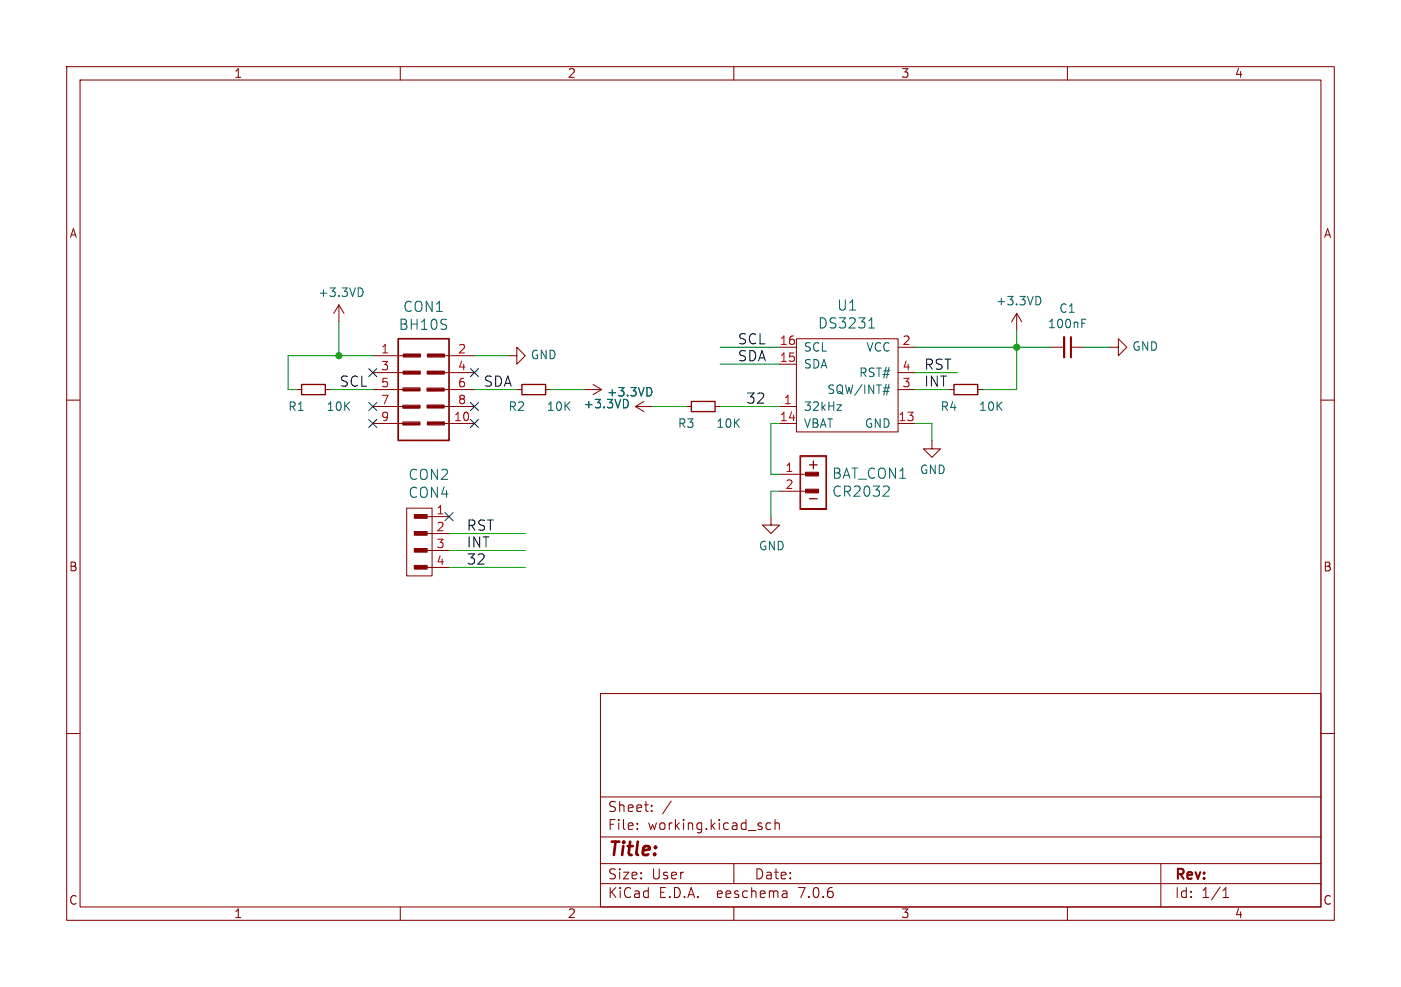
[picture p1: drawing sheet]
(kicad_sch (version 20230121) (generator eeschema)

 (paper "User" 210.007 148.006)

 (lib_symbols
  (symbol "MOD-RTC2_Rev_A:+3.3VD" (power) (pin_names (offset 0)) (in_bom yes) (on_board yes)
   (property "Reference" "#PWR" (at 0 -3.81 0) (effects (font (size 1.27 1.27)) hide))
   (property "Value" "+3.3VD" (at 0 3.556 0) (effects (font (size 1.27 1.27))))
   (property "Footprint" "" (at 0 0 0) (effects (font (size 1.524 1.524))))
   (property "Datasheet" "" (at 0 0 0) (effects (font (size 1.524 1.524))))
   (symbol "+3.3VD_0_1"
    (polyline (pts (xy -0.762 1.27) (xy 0 2.54)) (stroke (width 0) (type solid)) (fill (type none)))
    (polyline (pts (xy 0 0) (xy 0 2.54)) (stroke (width 0) (type solid)) (fill (type none)))
    (polyline (pts (xy 0 2.54) (xy 0.762 1.27)) (stroke (width 0) (type solid)) (fill (type none))))
   (symbol "+3.3VD_1_1"
    (pin power_in line (at 0 0 90) (length 0) hide (name "+3.3VD" (effects (font (size 1.27 1.27)))) (number "1" (effects (font (size 1.27 1.27)))))))
  (symbol "MOD-RTC2_Rev_A:BAT_CON" (pin_names (offset 1.016)) (in_bom yes) (on_board yes)
   (property "Reference" "BAT_CON" (at 0.635 5.08 0) (effects (font (size 1.524 1.524))))
   (property "Value" "BAT_CON" (at 0 -5.334 0) (effects (font (size 1.524 1.524))))
   (property "Footprint" "" (at 0 0 0) (effects (font (size 1.524 1.524))))
   (property "Datasheet" "" (at 0 0 0) (effects (font (size 1.524 1.524))))
   (symbol "BAT_CON_0_0"
    (rectangle (start -2.0066 4.064) (end 1.9812 -4.0132) (stroke (width 0) (type solid)) (fill (type none)))
    (rectangle (start -1.905 3.9116) (end 1.8796 -3.8608) (stroke (width 0) (type solid)) (fill (type none)))
    (rectangle (start -1.1684 -0.9652) (end 0.762 -1.524) (stroke (width 0) (type solid)) (fill (type none)))
    (rectangle (start -1.1684 1.5748) (end 0.762 1.016) (stroke (width 0) (type solid)) (fill (type none)))
    (rectangle (start -1.0414 1.3716) (end 0.635 1.1684) (stroke (width 0) (type solid)) (fill (type none)))
    (rectangle (start -0.9398 -1.143) (end 0.7366 -1.3462) (stroke (width 0) (type solid)) (fill (type none)))
    (polyline (pts (xy -1.905 -1.27) (xy -1.143 -1.27)) (stroke (width 0) (type solid)) (fill (type none)))
    (polyline (pts (xy -1.905 1.27) (xy -1.143 1.27)) (stroke (width 0) (type solid)) (fill (type none)))
    (rectangle (start 0.6858 1.2446) (end -0.9652 1.3462) (stroke (width 0) (type solid)) (fill (type none)))
    (rectangle (start 0.7112 -1.3208) (end -0.9398 -1.2192) (stroke (width 0) (type solid)) (fill (type none)))
    (rectangle (start 0.7112 1.1176) (end -1.0668 1.4732) (stroke (width 0) (type solid)) (fill (type none)))
    (rectangle (start 0.7366 -1.4224) (end -1.0414 -1.0668) (stroke (width 0) (type solid)) (fill (type none)))
    (text "+" (at 0 2.794 0) (effects (font (size 1.524 1.524))))
    (text "-" (at 0 -2.286 0) (effects (font (size 1.524 1.524)))))
   (symbol "BAT_CON_1_1"
    (pin passive line (at -5.08 1.27 0) (length 2.9972) (name "~" (effects (font (size 1.27 1.27)))) (number "1" (effects (font (size 1.27 1.27)))))
    (pin passive line (at -5.08 -1.27 0) (length 2.9972) (name "~" (effects (font (size 1.27 1.27)))) (number "2" (effects (font (size 1.27 1.27)))))))
  (symbol "MOD-RTC2_Rev_A:BH10S" (pin_names (offset 1.016) hide) (in_bom yes) (on_board yes)
   (property "Reference" "CON" (at 0.0508 8.9154 0) (effects (font (size 1.524 1.524))))
   (property "Value" "BH10S" (at 0.3048 -9.4234 0) (effects (font (size 1.524 1.524))))
   (property "Footprint" "" (at -0.2032 -1.1938 0) (effects (font (size 1.524 1.524))))
   (property "Datasheet" "" (at -0.2032 -1.1938 0) (effects (font (size 1.524 1.524))))
   (symbol "BH10S_0_0"
    (rectangle (start -3.1242 -4.8514) (end -0.5588 -5.3086) (stroke (width 0) (type solid)) (fill (type none)))
    (rectangle (start -3.1242 -2.3368) (end -0.5588 -2.794) (stroke (width 0) (type solid)) (fill (type none)))
    (rectangle (start -3.0988 0.254) (end -0.5334 -0.2032) (stroke (width 0) (type solid)) (fill (type none)))
    (rectangle (start -3.0734 2.7686) (end -0.508 2.3114) (stroke (width 0) (type solid)) (fill (type none)))
    (rectangle (start -3.048 5.334) (end -0.4826 4.8768) (stroke (width 0) (type solid)) (fill (type none)))
    (polyline (pts (xy -3.0226 -5.0038) (xy -0.5842 -5.0038) (xy -0.5842 -5.2324) (xy -2.9972 -5.2578) (xy -3.0226 -5.08) (xy -0.7112 -5.08) (xy -0.7112 -5.1562) (xy -2.9972 -5.1054)) (stroke (width 0) (type solid)) (fill (type none)))
    (polyline (pts (xy -3.0226 0.1016) (xy -0.5842 0.1016) (xy -0.5842 -0.127) (xy -2.9972 -0.1524) (xy -3.0226 0.0254) (xy -0.7112 0.0254) (xy -0.7112 -0.0508) (xy -2.9972 0)) (stroke (width 0) (type solid)) (fill (type none)))
    (polyline (pts (xy -2.9972 -2.4638) (xy -0.5588 -2.4638) (xy -0.5588 -2.6924) (xy -2.9718 -2.7178) (xy -2.9972 -2.54) (xy -0.6858 -2.54) (xy -0.6858 -2.6162) (xy -2.9718 -2.5654)) (stroke (width 0) (type solid)) (fill (type none)))
    (polyline (pts (xy -2.9718 2.667) (xy -0.5334 2.667) (xy -0.5334 2.4384) (xy -2.9464 2.413) (xy -2.9718 2.5908) (xy -0.6604 2.5908) (xy -0.6604 2.5146) (xy -2.9464 2.5654)) (stroke (width 0) (type solid)) (fill (type none)))
    (polyline (pts (xy -2.9464 5.2324) (xy -0.508 5.2324) (xy -0.508 5.0038) (xy -2.921 4.9784) (xy -2.9464 5.1562) (xy -0.635 5.1562) (xy -0.635 5.08) (xy -2.921 5.1308)) (stroke (width 0) (type solid)) (fill (type none)))
    (polyline (pts (xy 0.5588 0.1016) (xy 2.9972 0.1016) (xy 2.9972 -0.127) (xy 0.5842 -0.1524) (xy 0.5588 0.0254) (xy 2.8702 0.0254) (xy 2.8702 -0.0508) (xy 0.5842 0)) (stroke (width 0) (type solid)) (fill (type none)))
    (polyline (pts (xy 0.5842 -2.4384) (xy 3.0226 -2.4384) (xy 3.0226 -2.667) (xy 0.6096 -2.6924) (xy 0.5842 -2.5146) (xy 2.8956 -2.5146) (xy 2.8956 -2.5908) (xy 0.6096 -2.54)) (stroke (width 0) (type solid)) (fill (type none)))
    (polyline (pts (xy 0.5842 2.667) (xy 3.0226 2.667) (xy 3.0226 2.4384) (xy 0.6096 2.413) (xy 0.5842 2.5908) (xy 2.8956 2.5908) (xy 2.8956 2.5146) (xy 0.6096 2.5654)) (stroke (width 0) (type solid)) (fill (type none)))
    (polyline (pts (xy 0.635 -4.953) (xy 3.0734 -4.953) (xy 3.0734 -5.1816) (xy 0.6604 -5.207) (xy 0.635 -5.0292) (xy 2.9464 -5.0292) (xy 2.9464 -5.1054) (xy 0.6604 -5.0546)) (stroke (width 0) (type solid)) (fill (type none)))
    (polyline (pts (xy 0.6858 5.2324) (xy 3.1242 5.2324) (xy 3.1242 5.0038) (xy 0.7112 4.9784) (xy 0.6858 5.1562) (xy 2.9972 5.1562) (xy 2.9972 5.08) (xy 0.7112 5.1308)) (stroke (width 0) (type solid)) (fill (type none)))
    (rectangle (start 0.508 -2.3114) (end 3.0734 -2.7686) (stroke (width 0) (type solid)) (fill (type none)))
    (rectangle (start 0.508 0.2286) (end 3.0734 -0.2286) (stroke (width 0) (type solid)) (fill (type none)))
    (rectangle (start 0.5334 2.7686) (end 3.0988 2.3114) (stroke (width 0) (type solid)) (fill (type none)))
    (rectangle (start 0.5588 -4.8514) (end 3.1242 -5.3086) (stroke (width 0) (type solid)) (fill (type none)))
    (rectangle (start 0.5588 5.334) (end 3.1242 4.8768) (stroke (width 0) (type solid)) (fill (type none))))
   (symbol "BH10S_0_1"
    (rectangle (start -3.81 7.62) (end 3.81 -7.62) (stroke (width 0.254) (type solid)) (fill (type none)))
    (polyline (pts (xy -3.81 -5.08) (xy -3.048 -5.08)) (stroke (width 0) (type solid)) (fill (type none)))
    (polyline (pts (xy -3.81 -2.54) (xy -3.048 -2.54)) (stroke (width 0) (type solid)) (fill (type none)))
    (polyline (pts (xy -3.81 0) (xy -3.048 0)) (stroke (width 0) (type solid)) (fill (type none)))
    (polyline (pts (xy -3.81 2.54) (xy -3.048 2.54)) (stroke (width 0) (type solid)) (fill (type none)))
    (polyline (pts (xy -3.81 5.08) (xy -3.048 5.08)) (stroke (width 0) (type solid)) (fill (type none)))
    (polyline (pts (xy 3.81 -5.08) (xy 3.048 -5.08)) (stroke (width 0) (type solid)) (fill (type none)))
    (polyline (pts (xy 3.81 -2.54) (xy 3.048 -2.54)) (stroke (width 0) (type solid)) (fill (type none)))
    (polyline (pts (xy 3.81 0) (xy 3.048 0)) (stroke (width 0) (type solid)) (fill (type none)))
    (polyline (pts (xy 3.81 2.54) (xy 3.048 2.54)) (stroke (width 0) (type solid)) (fill (type none)))
    (polyline (pts (xy 3.81 5.08) (xy 3.048 5.08)) (stroke (width 0) (type solid)) (fill (type none))))
   (symbol "BH10S_1_1"
    (pin passive line (at -7.62 5.08 0) (length 3.7084) (name "1" (effects (font (size 1.27 1.27)))) (number "1" (effects (font (size 1.27 1.27)))))
    (pin passive line (at 7.62 -5.08 180) (length 3.7084) (name "10" (effects (font (size 1.27 1.27)))) (number "10" (effects (font (size 1.27 1.27)))))
    (pin passive line (at 7.62 5.08 180) (length 3.7084) (name "2" (effects (font (size 1.27 1.27)))) (number "2" (effects (font (size 1.27 1.27)))))
    (pin passive line (at -7.62 2.54 0) (length 3.7084) (name "3" (effects (font (size 1.27 1.27)))) (number "3" (effects (font (size 1.27 1.27)))))
    (pin passive line (at 7.62 2.54 180) (length 3.7084) (name "4" (effects (font (size 1.27 1.27)))) (number "4" (effects (font (size 1.27 1.27)))))
    (pin passive line (at -7.62 0 0) (length 3.7084) (name "5" (effects (font (size 1.27 1.27)))) (number "5" (effects (font (size 1.27 1.27)))))
    (pin passive line (at 7.62 0 180) (length 3.7084) (name "6" (effects (font (size 1.27 1.27)))) (number "6" (effects (font (size 1.27 1.27)))))
    (pin passive line (at -7.62 -2.54 0) (length 3.7084) (name "7" (effects (font (size 1.27 1.27)))) (number "7" (effects (font (size 1.27 1.27)))))
    (pin passive line (at 7.62 -2.54 180) (length 3.7084) (name "8" (effects (font (size 1.27 1.27)))) (number "8" (effects (font (size 1.27 1.27)))))
    (pin passive line (at -7.62 -5.08 0) (length 3.7084) (name "9" (effects (font (size 1.27 1.27)))) (number "9" (effects (font (size 1.27 1.27)))))))
  (symbol "MOD-RTC2_Rev_A:CON4" (pin_names (offset 1.016)) (in_bom yes) (on_board yes)
   (property "Reference" "CON" (at -1.27 5.08 0) (effects (font (size 1.524 1.524))))
   (property "Value" "CON4" (at -1.27 -7.62 0) (effects (font (size 1.524 1.524))))
   (property "Footprint" "" (at -1.905 1.27 0) (effects (font (size 1.524 1.524))))
   (property "Datasheet" "" (at -1.905 1.27 0) (effects (font (size 1.524 1.524))))
   (symbol "CON4_0_0"
    (rectangle (start -2.6416 -5.2324) (end -0.8636 -4.8768) (stroke (width 0) (type solid)) (fill (type none)))
    (rectangle (start -2.6416 -2.6924) (end -0.8636 -2.3368) (stroke (width 0) (type solid)) (fill (type none)))
    (rectangle (start -2.6416 -0.1524) (end -0.8636 0.2032) (stroke (width 0) (type solid)) (fill (type none)))
    (rectangle (start -2.6162 -5.1308) (end -0.9652 -5.0292) (stroke (width 0) (type solid)) (fill (type none)))
    (rectangle (start -2.6162 -2.5908) (end -0.9652 -2.4892) (stroke (width 0) (type solid)) (fill (type none)))
    (rectangle (start -2.6162 -0.0508) (end -0.9652 0.0508) (stroke (width 0) (type solid)) (fill (type none)))
    (rectangle (start -2.6162 2.3876) (end -0.8382 2.7432) (stroke (width 0) (type solid)) (fill (type none)))
    (rectangle (start -2.5908 2.5146) (end -0.9398 2.6162) (stroke (width 0) (type solid)) (fill (type none)))
    (rectangle (start -0.9652 -4.953) (end -2.6416 -5.1562) (stroke (width 0) (type solid)) (fill (type none)))
    (rectangle (start -0.9652 -2.413) (end -2.6416 -2.6162) (stroke (width 0) (type solid)) (fill (type none)))
    (rectangle (start -0.9652 0.127) (end -2.6416 -0.0762) (stroke (width 0) (type solid)) (fill (type none)))
    (rectangle (start -0.8636 2.6416) (end -2.54 2.4384) (stroke (width 0) (type solid)) (fill (type none)))
    (rectangle (start -0.7366 -4.7752) (end -2.667 -5.334) (stroke (width 0) (type solid)) (fill (type none)))
    (rectangle (start -0.7366 -2.2352) (end -2.667 -2.794) (stroke (width 0) (type solid)) (fill (type none)))
    (rectangle (start -0.7366 0.3048) (end -2.667 -0.254) (stroke (width 0) (type solid)) (fill (type none)))
    (rectangle (start -0.7366 2.8448) (end -2.667 2.286) (stroke (width 0) (type solid)) (fill (type none)))
    (polyline (pts (xy 0 -5.08) (xy -0.762 -5.08)) (stroke (width 0) (type solid)) (fill (type none)))
    (polyline (pts (xy 0 -2.54) (xy -0.762 -2.54)) (stroke (width 0) (type solid)) (fill (type none)))
    (polyline (pts (xy 0 0) (xy -0.762 0)) (stroke (width 0) (type solid)) (fill (type none)))
    (polyline (pts (xy 0 2.54) (xy -0.762 2.54)) (stroke (width 0) (type solid)) (fill (type none))))
   (symbol "CON4_0_1"
    (rectangle (start -3.81 3.81) (end 0 -6.35) (stroke (width 0) (type solid)) (fill (type none))))
   (symbol "CON4_1_1"
    (pin passive line (at 2.54 2.54 180) (length 2.54) (name "~" (effects (font (size 1.27 1.27)))) (number "1" (effects (font (size 1.27 1.27)))))
    (pin passive line (at 2.54 0 180) (length 2.54) (name "~" (effects (font (size 1.27 1.27)))) (number "2" (effects (font (size 1.27 1.27)))))
    (pin passive line (at 2.54 -2.54 180) (length 2.54) (name "~" (effects (font (size 1.27 1.27)))) (number "3" (effects (font (size 1.27 1.27)))))
    (pin passive line (at 2.54 -5.08 180) (length 2.54) (name "~" (effects (font (size 1.27 1.27)))) (number "4" (effects (font (size 1.27 1.27)))))))
  (symbol "MOD-RTC2_Rev_A:C_Small" (pin_numbers hide) (pin_names (offset 0.254) hide) (in_bom yes) (on_board yes)
   (property "Reference" "C" (at 0.254 1.778 0) (effects (font (size 1.27 1.27)) (justify left)))
   (property "Value" "C_Small" (at 0.254 -2.032 0) (effects (font (size 1.27 1.27)) (justify left)))
   (property "Footprint" "" (at 0 0 0) (effects (font (size 1.524 1.524))))
   (property "Datasheet" "" (at 0 0 0) (effects (font (size 1.524 1.524))))
   (symbol "C_Small_0_1"
    (polyline (pts (xy -1.524 -0.508) (xy 1.524 -0.508)) (stroke (width 0.3302) (type solid)) (fill (type none)))
    (polyline (pts (xy -1.524 0.508) (xy 1.524 0.508)) (stroke (width 0.3048) (type solid)) (fill (type none))))
   (symbol "C_Small_1_1"
    (pin passive line (at 0 2.54 270) (length 1.905) (name "~" (effects (font (size 1.016 1.016)))) (number "1" (effects (font (size 1.016 1.016)))))
    (pin passive line (at 0 -2.54 90) (length 2.032) (name "~" (effects (font (size 1.016 1.016)))) (number "2" (effects (font (size 1.016 1.016)))))))
  (symbol "MOD-RTC2_Rev_A:DS3231" (pin_names (offset 1.016)) (in_bom yes) (on_board yes)
   (property "Reference" "U" (at 0 7.62 0) (effects (font (size 1.524 1.524))))
   (property "Value" "DS3231" (at 0 -8.89 0) (effects (font (size 1.524 1.524))))
   (property "Footprint" "" (at 7.62 -8.89 0) (effects (font (size 1.524 1.524)) hide))
   (property "Datasheet" "" (at 7.62 -8.89 0) (effects (font (size 1.524 1.524)) hide))
   (symbol "DS3231_0_1"
    (rectangle (start -7.62 6.35) (end 7.62 -7.62) (stroke (width 0) (type solid)) (fill (type none))))
   (symbol "DS3231_1_1"
    (pin output line (at -10.16 -3.81 0) (length 2.54) (name "32kHz" (effects (font (size 1.27 1.27)))) (number "1" (effects (font (size 1.27 1.27)))))
    (pin input line (at 10.16 -6.35 180) (length 2.54) hide (name "GND" (effects (font (size 1.27 1.27)))) (number "10" (effects (font (size 1.27 1.27)))))
    (pin input line (at 10.16 -6.35 180) (length 2.54) hide (name "GND" (effects (font (size 1.27 1.27)))) (number "11" (effects (font (size 1.27 1.27)))))
    (pin input line (at 10.16 -6.35 180) (length 2.54) hide (name "GND" (effects (font (size 1.27 1.27)))) (number "12" (effects (font (size 1.27 1.27)))))
    (pin power_in line (at 10.16 -6.35 180) (length 2.54) (name "GND" (effects (font (size 1.27 1.27)))) (number "13" (effects (font (size 1.27 1.27)))))
    (pin power_in line (at -10.16 -6.35 0) (length 2.54) (name "VBAT" (effects (font (size 1.27 1.27)))) (number "14" (effects (font (size 1.27 1.27)))))
    (pin bidirectional line (at -10.16 2.54 0) (length 2.54) (name "SDA" (effects (font (size 1.27 1.27)))) (number "15" (effects (font (size 1.27 1.27)))))
    (pin input line (at -10.16 5.08 0) (length 2.54) (name "SCL" (effects (font (size 1.27 1.27)))) (number "16" (effects (font (size 1.27 1.27)))))
    (pin power_in line (at 10.16 5.08 180) (length 2.54) (name "VCC" (effects (font (size 1.27 1.27)))) (number "2" (effects (font (size 1.27 1.27)))))
    (pin output line (at 10.16 -1.27 180) (length 2.54) (name "SQW/INT#" (effects (font (size 1.27 1.27)))) (number "3" (effects (font (size 1.27 1.27)))))
    (pin bidirectional line (at 10.16 1.27 180) (length 2.54) (name "RST#" (effects (font (size 1.27 1.27)))) (number "4" (effects (font (size 1.27 1.27)))))
    (pin input line (at 10.16 -6.35 180) (length 2.54) hide (name "GND" (effects (font (size 1.27 1.27)))) (number "5" (effects (font (size 1.27 1.27)))))
    (pin input line (at 10.16 -6.35 180) (length 2.54) hide (name "GND" (effects (font (size 1.27 1.27)))) (number "6" (effects (font (size 1.27 1.27)))))
    (pin input line (at 10.16 -6.35 180) (length 2.54) hide (name "GND" (effects (font (size 1.27 1.27)))) (number "7" (effects (font (size 1.27 1.27)))))
    (pin input line (at 10.16 -6.35 180) (length 2.54) hide (name "GND" (effects (font (size 1.27 1.27)))) (number "8" (effects (font (size 1.27 1.27)))))
    (pin input line (at 10.16 -6.35 180) (length 2.54) hide (name "GND" (effects (font (size 1.27 1.27)))) (number "9" (effects (font (size 1.27 1.27)))))))
  (symbol "MOD-RTC2_Rev_A:GND" (power) (pin_names (offset 0)) (in_bom yes) (on_board yes)
   (property "Reference" "#PWR" (at 0 -6.35 0) (effects (font (size 1.27 1.27)) hide))
   (property "Value" "GND" (at 0 -3.81 0) (effects (font (size 1.27 1.27))))
   (property "Footprint" "" (at 0 0 0) (effects (font (size 1.524 1.524))))
   (property "Datasheet" "" (at 0 0 0) (effects (font (size 1.524 1.524))))
   (symbol "GND_0_1"
    (polyline (pts (xy 0 0) (xy 0 -1.27) (xy 1.27 -1.27) (xy 0 -2.54) (xy -1.27 -1.27) (xy 0 -1.27)) (stroke (width 0) (type solid)) (fill (type none))))
   (symbol "GND_1_1"
    (pin power_in line (at 0 0 270) (length 0) hide (name "GND" (effects (font (size 1.27 1.27)))) (number "1" (effects (font (size 1.27 1.27)))))))
  (symbol "MOD-RTC2_Rev_A:R_Small" (pin_numbers hide) (pin_names (offset 0.254) hide) (in_bom yes) (on_board yes)
   (property "Reference" "R" (at 0.762 0.508 0) (effects (font (size 1.27 1.27)) (justify left)))
   (property "Value" "R_Small" (at 0.762 -1.016 0) (effects (font (size 1.27 1.27)) (justify left)))
   (property "Footprint" "" (at 0 0 0) (effects (font (size 1.524 1.524))))
   (property "Datasheet" "" (at 0 0 0) (effects (font (size 1.524 1.524))))
   (symbol "R_Small_0_1"
    (rectangle (start -0.762 1.778) (end 0.762 -1.778) (stroke (width 0.2032) (type solid)) (fill (type none))))
   (symbol "R_Small_1_1"
    (pin passive line (at 0 2.54 270) (length 0.762) (name "~" (effects (font (size 1.016 1.016)))) (number "1" (effects (font (size 1.016 1.016)))))
    (pin passive line (at 0 -2.54 90) (length 0.762) (name "~" (effects (font (size 1.016 1.016)))) (number "2" (effects (font (size 1.016 1.016))))))))

 (junction (at 50.8 53.34) (diameter 0) (color 0 0 0 0))
 (junction (at 152.4 52.07) (diameter 0) (color 0 0 0 0))

 (no_connect (at 71.12 60.96))
 (no_connect (at 55.88 55.88))
 (no_connect (at 71.12 63.5))
 (no_connect (at 55.88 60.96))
 (no_connect (at 67.31 77.47))
 (no_connect (at 55.88 63.5))
 (no_connect (at 71.12 55.88))

 (wire (pts (xy 67.31 82.55) (xy 78.74 82.55)) (stroke (width 0) (type default)))
 (wire (pts (xy 139.7 63.5) (xy 139.7 66.04)) (stroke (width 0) (type default)))
 (wire (pts (xy 162.56 52.07) (xy 166.37 52.07)) (stroke (width 0) (type default)))
 (wire (pts (xy 43.18 58.42) (xy 43.18 53.34)) (stroke (width 0) (type default)))
 (wire (pts (xy 102.87 60.96) (xy 97.79 60.96)) (stroke (width 0) (type default)))
 (wire (pts (xy 137.16 55.88) (xy 143.51 55.88)) (stroke (width 0) (type default)))
 (wire (pts (xy 82.55 58.42) (xy 87.63 58.42)) (stroke (width 0) (type default)))
 (wire (pts (xy 116.84 73.66) (xy 115.57 73.66)) (stroke (width 0) (type default)))
 (wire (pts (xy 116.84 60.96) (xy 107.95 60.96)) (stroke (width 0) (type default)))
 (wire (pts (xy 67.31 80.01) (xy 78.74 80.01)) (stroke (width 0) (type default)))
 (wire (pts (xy 44.45 58.42) (xy 43.18 58.42)) (stroke (width 0) (type default)))
 (wire (pts (xy 115.57 71.12) (xy 116.84 71.12)) (stroke (width 0) (type default)))
 (wire (pts (xy 137.16 63.5) (xy 139.7 63.5)) (stroke (width 0) (type default)))
 (wire (pts (xy 152.4 52.07) (xy 157.48 52.07)) (stroke (width 0) (type default)))
 (wire (pts (xy 43.18 53.34) (xy 50.8 53.34)) (stroke (width 0) (type default)))
 (wire (pts (xy 116.84 54.61) (xy 107.95 54.61)) (stroke (width 0) (type default)))
 (wire (pts (xy 115.57 63.5) (xy 115.57 71.12)) (stroke (width 0) (type default)))
 (wire (pts (xy 147.32 58.42) (xy 152.4 58.42)) (stroke (width 0) (type default)))
 (wire (pts (xy 71.12 53.34) (xy 76.2 53.34)) (stroke (width 0) (type default)))
 (wire (pts (xy 152.4 52.07) (xy 152.4 58.42)) (stroke (width 0) (type default)))
 (wire (pts (xy 137.16 58.42) (xy 142.24 58.42)) (stroke (width 0) (type default)))
 (wire (pts (xy 152.4 49.53) (xy 152.4 52.07)) (stroke (width 0) (type default)))
 (wire (pts (xy 116.84 52.07) (xy 107.95 52.07)) (stroke (width 0) (type default)))
 (wire (pts (xy 115.57 73.66) (xy 115.57 77.47)) (stroke (width 0) (type default)))
 (wire (pts (xy 50.8 53.34) (xy 50.8 48.26)) (stroke (width 0) (type default)))
 (wire (pts (xy 71.12 58.42) (xy 77.47 58.42)) (stroke (width 0) (type default)))
 (wire (pts (xy 49.53 58.42) (xy 55.88 58.42)) (stroke (width 0) (type default)))
 (wire (pts (xy 50.8 53.34) (xy 55.88 53.34)) (stroke (width 0) (type default)))
 (wire (pts (xy 67.31 85.09) (xy 78.74 85.09)) (stroke (width 0) (type default)))
 (wire (pts (xy 116.84 63.5) (xy 115.57 63.5)) (stroke (width 0) (type default)))
 (wire (pts (xy 137.16 52.07) (xy 152.4 52.07)) (stroke (width 0) (type default)))

 (label "SCL" (at 110.49 52.07 0) (effects (font (size 1.524 1.524)) (justify left bottom)))
 (label "SDA" (at 110.49 54.61 0) (effects (font (size 1.524 1.524)) (justify left bottom)))
 (label "32" (at 111.76 60.96 0) (effects (font (size 1.524 1.524)) (justify left bottom)))
 (label "INT" (at 138.43 58.42 0) (effects (font (size 1.524 1.524)) (justify left bottom)))
 (label "32" (at 69.85 85.09 0) (effects (font (size 1.524 1.524)) (justify left bottom)))
 (label "SDA" (at 72.39 58.42 0) (effects (font (size 1.524 1.524)) (justify left bottom)))
 (label "RST" (at 69.85 80.01 0) (effects (font (size 1.524 1.524)) (justify left bottom)))
 (label "RST" (at 138.43 55.88 0) (effects (font (size 1.524 1.524)) (justify left bottom)))
 (label "SCL" (at 50.8 58.42 0) (effects (font (size 1.524 1.524)) (justify left bottom)))
 (label "INT" (at 69.85 82.55 0) (effects (font (size 1.524 1.524)) (justify left bottom)))

 (symbol (lib_id "MOD-RTC2_Rev_A:BH10S") (at 63.5 58.42 0) (unit 1) (in_bom yes) (on_board yes) (dnp no)
  (property "Reference" "CON1" (at 63.5 45.9994 0) (effects (font (size 1.524 1.524))))
  (property "Value" "BH10S" (at 63.5 48.6918 0) (effects (font (size 1.524 1.524))))
  (property "Footprint" "OLIMEX_Connectors-FP:UEXTF" (at 63.2968 59.6138 0) (effects (font (size 1.524 1.524)) hide))
  (property "Datasheet" "" (at 63.2968 59.6138 0) (effects (font (size 1.524 1.524)))) (pin "1") (pin "10") (pin "2") (pin "3") (pin "4") (pin "5") (pin "6") (pin "7") (pin "8") (pin "9"))

 (symbol (lib_id "MOD-RTC2_Rev_A:DS3231") (at 127 57.15 0) (unit 1) (in_bom yes) (on_board yes) (dnp no)
  (property "Reference" "U1" (at 127 45.7962 0) (effects (font (size 1.524 1.524))))
  (property "Value" "DS3231" (at 127 48.4886 0) (effects (font (size 1.524 1.524))))
  (property "Footprint" "OLIMEX_IC-FP:SO-16" (at 127 54.61 0) (effects (font (size 1.524 1.524)) hide))
  (property "Datasheet" "" (at 127 54.61 0) (effects (font (size 1.524 1.524)) hide)) (pin "1") (pin "10") (pin "11") (pin "12") (pin "13") (pin "14") (pin "15") (pin "16") (pin "2") (pin "3") (pin "4") (pin "5") (pin "6") (pin "7") (pin "8") (pin "9"))

 (symbol (lib_id "MOD-RTC2_Rev_A:BAT_CON") (at 121.92 72.39 0) (unit 1) (in_bom yes) (on_board yes) (dnp no)
  (property "Reference" "BAT_CON1" (at 124.587 71.0184 0) (effects (font (size 1.524 1.524)) (justify left)))
  (property "Value" "CR2032" (at 124.587 73.7108 0) (effects (font (size 1.524 1.524)) (justify left)))
  (property "Footprint" "OLIMEX_Connectors-FP:CR2032H_PTH" (at 121.92 72.39 0) (effects (font (size 1.524 1.524)) hide))
  (property "Datasheet" "" (at 121.92 72.39 0) (effects (font (size 1.524 1.524)))) (pin "1") (pin "2"))

 (symbol (lib_id "MOD-RTC2_Rev_A:GND") (at 115.57 77.47 0) (unit 1) (in_bom yes) (on_board yes) (dnp no)
  (property "Reference" "#PWR07" (at 115.57 83.82 0) (effects (font (size 1.27 1.27)) hide))
  (property "Value" "GND" (at 115.697 81.8642 0) (effects (font (size 1.27 1.27))))
  (property "Footprint" "" (at 115.57 77.47 0) (effects (font (size 1.524 1.524))))
  (property "Datasheet" "" (at 115.57 77.47 0) (effects (font (size 1.524 1.524)))) (pin "1"))

 (symbol (lib_id "MOD-RTC2_Rev_A:GND") (at 76.2 53.34 90) (unit 1) (in_bom yes) (on_board yes) (dnp no)
  (property "Reference" "#PWR02" (at 82.55 53.34 0) (effects (font (size 1.27 1.27)) hide))
  (property "Value" "GND" (at 79.4512 53.213 90) (effects (font (size 1.27 1.27)) (justify right)))
  (property "Footprint" "" (at 76.2 53.34 0) (effects (font (size 1.524 1.524))))
  (property "Datasheet" "" (at 76.2 53.34 0) (effects (font (size 1.524 1.524)))) (pin "1"))

 (symbol (lib_id "MOD-RTC2_Rev_A:+3.3VD") (at 50.8 48.26 0) (unit 1) (in_bom yes) (on_board yes) (dnp no)
  (property "Reference" "#PWR01" (at 50.8 52.07 0) (effects (font (size 1.27 1.27)) hide))
  (property "Value" "+3.3VD" (at 51.181 43.8658 0) (effects (font (size 1.27 1.27))))
  (property "Footprint" "" (at 50.8 48.26 0) (effects (font (size 1.524 1.524))))
  (property "Datasheet" "" (at 50.8 48.26 0) (effects (font (size 1.524 1.524)))) (pin "1"))

 (symbol (lib_id "MOD-RTC2_Rev_A:+3.3VD") (at 152.4 49.53 0) (unit 1) (in_bom yes) (on_board yes) (dnp no)
  (property "Reference" "#PWR09" (at 152.4 53.34 0) (effects (font (size 1.27 1.27)) hide))
  (property "Value" "+3.3VD" (at 152.781 45.1358 0) (effects (font (size 1.27 1.27))))
  (property "Footprint" "" (at 152.4 49.53 0) (effects (font (size 1.524 1.524))))
  (property "Datasheet" "" (at 152.4 49.53 0) (effects (font (size 1.524 1.524)))) (pin "1"))

 (symbol (lib_id "MOD-RTC2_Rev_A:C_Small") (at 160.02 52.07 270) (unit 1) (in_bom yes) (on_board yes) (dnp no)
  (property "Reference" "C1" (at 160.02 46.2534 90) (effects (font (size 1.27 1.27))))
  (property "Value" "100nF" (at 160.02 48.5648 90) (effects (font (size 1.27 1.27))))
  (property "Footprint" "OLIMEX_RLC-FP:C_0603_5MIL_DWS" (at 160.02 52.07 0) (effects (font (size 1.524 1.524)) hide))
  (property "Datasheet" "" (at 160.02 52.07 0) (effects (font (size 1.524 1.524)))) (pin "1") (pin "2"))

 (symbol (lib_id "MOD-RTC2_Rev_A:GND") (at 166.37 52.07 90) (unit 1) (in_bom yes) (on_board yes) (dnp no)
  (property "Reference" "#PWR010" (at 172.72 52.07 0) (effects (font (size 1.27 1.27)) hide))
  (property "Value" "GND" (at 169.6212 51.943 90) (effects (font (size 1.27 1.27)) (justify right)))
  (property "Footprint" "" (at 166.37 52.07 0) (effects (font (size 1.524 1.524))))
  (property "Datasheet" "" (at 166.37 52.07 0) (effects (font (size 1.524 1.524)))) (pin "1"))

 (symbol (lib_id "MOD-RTC2_Rev_A:R_Small") (at 144.78 58.42 270) (unit 1) (in_bom yes) (on_board yes) (dnp no)
  (property "Reference" "R4" (at 142.24 60.96 90) (effects (font (size 1.27 1.27))))
  (property "Value" "10K" (at 148.59 60.96 90) (effects (font (size 1.27 1.27))))
  (property "Footprint" "OLIMEX_RLC-FP:R_0603_5MIL_DWS" (at 144.78 58.42 0) (effects (font (size 1.524 1.524)) hide))
  (property "Datasheet" "" (at 144.78 58.42 0) (effects (font (size 1.524 1.524)))) (pin "1") (pin "2"))

 (symbol (lib_id "MOD-RTC2_Rev_A:GND") (at 139.7 66.04 0) (unit 1) (in_bom yes) (on_board yes) (dnp no)
  (property "Reference" "#PWR08" (at 139.7 72.39 0) (effects (font (size 1.27 1.27)) hide))
  (property "Value" "GND" (at 139.827 70.4342 0) (effects (font (size 1.27 1.27))))
  (property "Footprint" "" (at 139.7 66.04 0) (effects (font (size 1.524 1.524))))
  (property "Datasheet" "" (at 139.7 66.04 0) (effects (font (size 1.524 1.524)))) (pin "1"))

 (symbol (lib_id "MOD-RTC2_Rev_A:CON4") (at 64.77 80.01 0) (unit 1) (in_bom yes) (on_board yes) (dnp no)
  (property "Reference" "CON2" (at 64.2874 71.1962 0) (effects (font (size 1.524 1.524))))
  (property "Value" "CON4" (at 64.2874 73.8886 0) (effects (font (size 1.524 1.524))))
  (property "Footprint" "OLIMEX_Connectors-FP:HN1x4" (at 62.865 78.74 0) (effects (font (size 1.524 1.524)) hide))
  (property "Datasheet" "" (at 62.865 78.74 0) (effects (font (size 1.524 1.524)))) (pin "1") (pin "2") (pin "3") (pin "4"))

 (symbol (lib_id "MOD-RTC2_Rev_A:R_Small") (at 80.01 58.42 270) (unit 1) (in_bom yes) (on_board yes) (dnp no)
  (property "Reference" "R2" (at 77.47 60.96 90) (effects (font (size 1.27 1.27))))
  (property "Value" "10K" (at 83.82 60.96 90) (effects (font (size 1.27 1.27))))
  (property "Footprint" "OLIMEX_RLC-FP:R_0603_5MIL_DWS" (at 80.01 58.42 0) (effects (font (size 1.524 1.524)) hide))
  (property "Datasheet" "" (at 80.01 58.42 0) (effects (font (size 1.524 1.524)))) (pin "1") (pin "2"))

 (symbol (lib_id "MOD-RTC2_Rev_A:R_Small") (at 46.99 58.42 270) (unit 1) (in_bom yes) (on_board yes) (dnp no)
  (property "Reference" "R1" (at 44.45 60.96 90) (effects (font (size 1.27 1.27))))
  (property "Value" "10K" (at 50.8 60.96 90) (effects (font (size 1.27 1.27))))
  (property "Footprint" "OLIMEX_RLC-FP:R_0603_5MIL_DWS" (at 46.99 58.42 0) (effects (font (size 1.524 1.524)) hide))
  (property "Datasheet" "" (at 46.99 58.42 0) (effects (font (size 1.524 1.524)))) (pin "1") (pin "2"))

 (symbol (lib_id "MOD-RTC2_Rev_A:+3.3VD") (at 87.63 58.42 270) (unit 1) (in_bom yes) (on_board yes) (dnp no)
  (property "Reference" "#PWR05" (at 83.82 58.42 0) (effects (font (size 1.27 1.27)) hide))
  (property "Value" "+3.3VD" (at 90.8812 58.801 90) (effects (font (size 1.27 1.27)) (justify left)))
  (property "Footprint" "" (at 87.63 58.42 0) (effects (font (size 1.524 1.524))))
  (property "Datasheet" "" (at 87.63 58.42 0) (effects (font (size 1.524 1.524)))) (pin "1"))

 (symbol (lib_id "MOD-RTC2_Rev_A:R_Small") (at 105.41 60.96 270) (unit 1) (in_bom yes) (on_board yes) (dnp no)
  (property "Reference" "R3" (at 102.87 63.5 90) (effects (font (size 1.27 1.27))))
  (property "Value" "10K" (at 109.22 63.5 90) (effects (font (size 1.27 1.27))))
  (property "Footprint" "OLIMEX_RLC-FP:R_0603_5MIL_DWS" (at 105.41 60.96 0) (effects (font (size 1.524 1.524)) hide))
  (property "Datasheet" "" (at 105.41 60.96 0) (effects (font (size 1.524 1.524)))) (pin "1") (pin "2"))

 (symbol (lib_id "MOD-RTC2_Rev_A:+3.3VD") (at 97.79 60.96 90) (unit 1) (in_bom yes) (on_board yes) (dnp no)
  (property "Reference" "#PWR06" (at 101.6 60.96 0) (effects (font (size 1.27 1.27)) hide))
  (property "Value" "+3.3VD" (at 94.5388 60.579 90) (effects (font (size 1.27 1.27)) (justify left)))
  (property "Footprint" "" (at 97.79 60.96 0) (effects (font (size 1.524 1.524))))
  (property "Datasheet" "" (at 97.79 60.96 0) (effects (font (size 1.524 1.524)))) (pin "1"))

 (sheet_instances (path "" (page "1"))))
